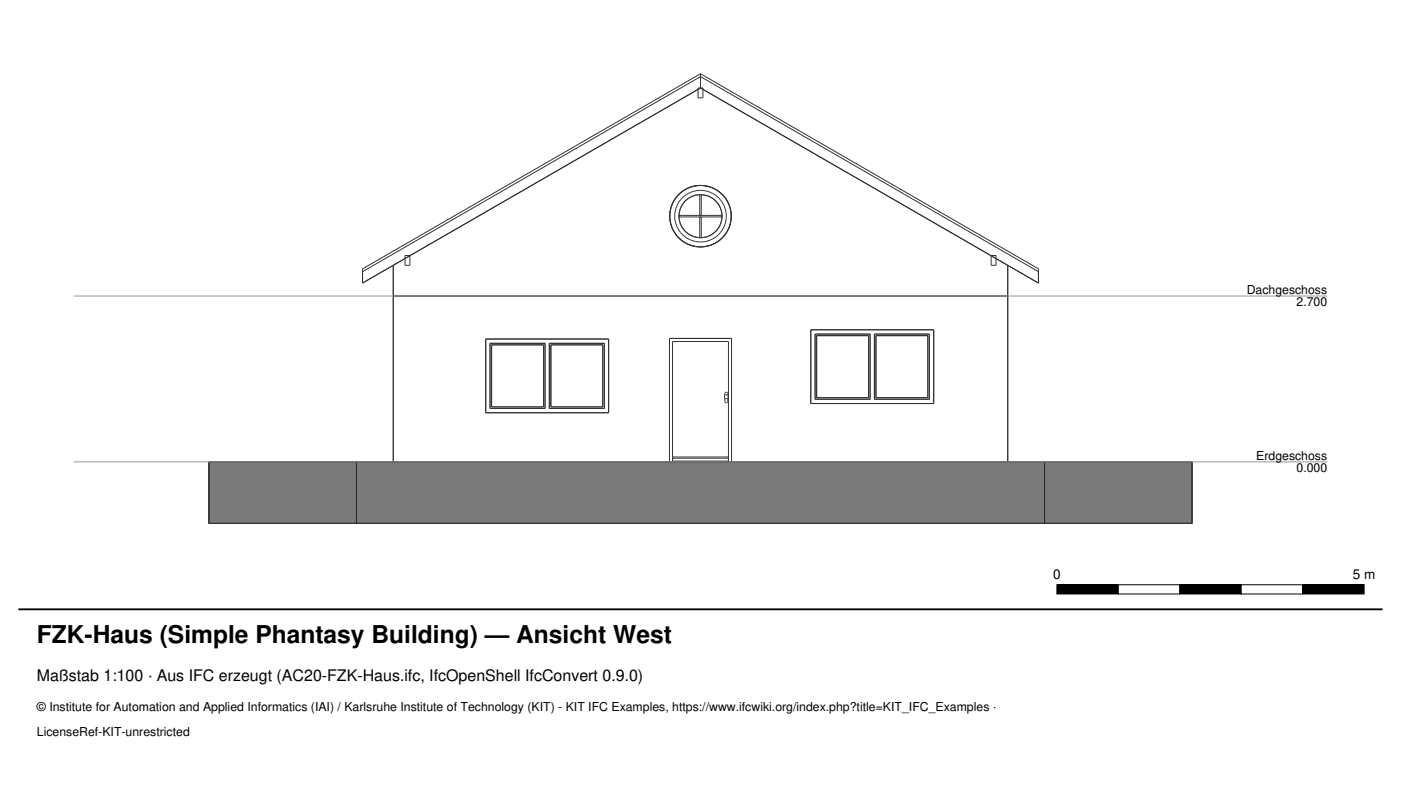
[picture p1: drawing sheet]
<svg xmlns="http://www.w3.org/2000/svg" width="228mm" height="129mm" viewBox="0 0 228 129" stroke-linecap="round" stroke-linejoin="round" font-family="sans-serif">
<path d="M34 75.2h24v10h-24zM58 75.2h112v10h-112z" fill-rule="evenodd" fill="#7a7a7a"/>
<path d="M34 75.2h24v10h-24zM58 75.2h112v10h-112" fill="none" stroke="#222" stroke-width=".16"/>
<path d="M170 75.2h24v10h-24z" fill-rule="evenodd" fill="#7a7a7a"/>
<path d="M170 75.2h24v10h-24z" fill="none" stroke="#222" stroke-width=".16"/>
<g fill="none" stroke="#333" stroke-width=".16">
<path d="M113.6 14.3h.8v1.6h-.8zM114 12l-55 31.8v2.3l55-31.8M114 12v2.3M114 12l55 31.8v2.3l-55-31.8M109 35.2v.5M109 35.7l.1 .5M109 34.7v.5M109.1 36.2l.1 .4M109.1 34.2l-.1 .5M109.2 36.6l.2 .5M109.2 33.7l-.1 .5M109.4 37.1l.2 .4"/>
<path d="M109.4 33.3l-.2 .4M109.6 37.5l.2 .5M109.6 32.8l-.2 .5M109.8 38l.3 .4M109.8 32.4l-.2 .4M110.1 38.4l.4 .3M110.1 32l-.3 .4M110.5 38.7l.3 .4M110.5 31.7l-.4 .3M110.5 35.2a3.5 3.5 0 0 0 3.5 3.5M110.5 35.2v.1h7v-.1M110.5 35.2v-.1h7v.1"/>
<path d="M110.8 39.1l.4 .2M110.8 31.3l-.3 .4M111.2 39.3l.4 .3M111.2 31l-.4 .3M111.6 39.6l.5 .2M111.6 30.8l-.4 .2M112.1 39.8l.4 .2M112.1 30.6l-.5 .2M112.5 40l.5 .1M112.5 30.4l-.4 .2M113 30.3l-.5 .1M113.5 30.2l-.5 .1"/>
<path d="M113.9 35.3v3.4h.1M114 30.2h-.5M114 30.2h.5M114 31.7a3.5 3.5 0 0 0-3.5 3.5M114 31.7a3.5 3.5 0 0 1 3.5 3.5M114 31.7h.1v3.4M114 31.7h-.1v3.4M114.1 35.3v3.4h-.1M114.5 30.2l.5 .1M115 30.3l.5 .1M115.5 40l-.5 .1M115.5 30.4l.4 .2"/>
<path d="M115.9 39.8l-.4 .2M115.9 30.6l.5 .2M116.4 39.6l-.5 .2M116.4 30.8l.4 .2M116.8 39.3l-.4 .3M116.8 31l.4 .3M117.2 39.1l-.4 .2M117.2 31.3l.3 .4M117.5 35.2a3.5 3.5 0 0 1-3.5 3.5M117.5 38.7l-.3 .4M117.5 31.7l.4 .3M117.9 38.4l-.4 .3"/>
<path d="M117.9 32l.3 .4M118.2 38l-.3 .4M118.2 32.4l.2 .4M118.4 37.5l-.2 .5M118.4 32.8l.2 .5M118.6 37.1l-.2 .4M118.6 33.3l.2 .4M118.8 36.6l-.2 .5M118.8 33.7l.1 .5M118.9 36.2l-.1 .4M118.9 34.2l.1 .5M119 35.7l-.1 .5"/>
<path d="M119 34.7v.5M119 35.2v.5M59 44.2l55-31.7 55 31.7M64 43.2v32M64 48.2h100M65.9 41.6h.8v1.6h-.8zM79 55.2h20v12h-20zM79.8 55.9h8.9v10.6h-8.9zM80 56.1h8.5v10.1h-8.5zM89.4 55.9h9v10.6h-9zM89.7 56.1h8.4v10.1h-8.4zM113 40.1l.5 .1"/>
<path d="M113.5 40.2h.5M114.5 40.2h-.5M115 40.1l-.5 .1M132 53.7h20v12h-20zM132.7 54.4h8.9v10.6h-8.9zM132.9 54.6h8.5v10.1h-8.5zM142.3 54.4h9v10.6h-9zM142.5 54.6h8.5v10.1h-8.5zM161.3 41.6h.8v1.6h-.8zM164 43.2v32M34 75.2h160v10h-160zM109 75.2v-20.1h10v20.1"/>
<path d="M109.5 75.2v-19.6h9v19.6M109.5 75.1h9M109.5 74.6h9M109.5 74.4h9M117.9 64.3h.6l-.1 .6M117.9 64.3l.1 .6M118 64.3v-.2a.25 .25 0 0 1 .2-.3 .25 .25 0 0 1 .3 .3v.2M118 64.9v.4a.25 .25 0 0 0 .2 .3 .25 .25 0 0 0 .3-.3v-.4M118 64.9h.4"/>
<circle cx="114" cy="35.2" r="4.2"/>
</g>
<path d="M12 48.2h204M12 75.2h204" fill="none" stroke="#999" stroke-width=".16"/>
<path d="M3 99.2h222" fill="none" stroke="#000" stroke-width=".3"/>
<path d="M172 95.2h10v1.5h-10z" fill="#000"/>
<path d="M172 95.2h10v1.5h-10z" fill="none" stroke="#000" stroke-width=".16"/>
<path d="M182 95.2h10v1.5h-10z" fill="#fff"/>
<path d="M182 95.2h10v1.5h-10zM192 95.2h10v1.5h-10z" fill="none" stroke="#000" stroke-width=".16"/>
<path d="M192 95.2h10v1.5h-10z" fill="#000"/>
<path d="M202 95.2h10v1.5h-10z" fill="#fff"/>
<path d="M202 95.2h10v1.5h-10zM212 95.2h10v1.5h-10z" fill="none" stroke="#000" stroke-width=".16"/>
<path d="M212 95.2h10v1.5h-10z" fill="#000"/>
<text font-size="4" x="6" y="104.7">FZK-Haus (Simple Phantasy Building) — Ansicht West</text>
<text font-size="2.6" x="6" y="110.9">Maßstab 1:100 · Aus IFC erzeugt (AC20-FZK-Haus.ifc, IfcOpenShell IfcConvert 0.9.0)</text>
<g font-size="2.2">
<text x="171.4" y="94.2">0</text>
<text x="220.2" y="94.2">5 m</text>
</g>
<g font-size="2">
<text x="202.9" y="47.9">Dachgeschoss</text>
<text x="211" y="49.9">2.700</text>
<text x="204.4" y="74.9">Erdgeschoss</text>
<text x="211" y="76.9">0.000</text>
<text x="6" y="115.7">© Institute for Automation and Applied Informatics (IAI) / Karlsruhe Institute of Technology (KIT) - KIT IFC Examples, https://www.ifcwiki.org/index.php?title=KIT_IFC_Examples ·</text>
<text x="6" y="119.9">LicenseRef-KIT-unrestricted</text>
</g>
</svg>
